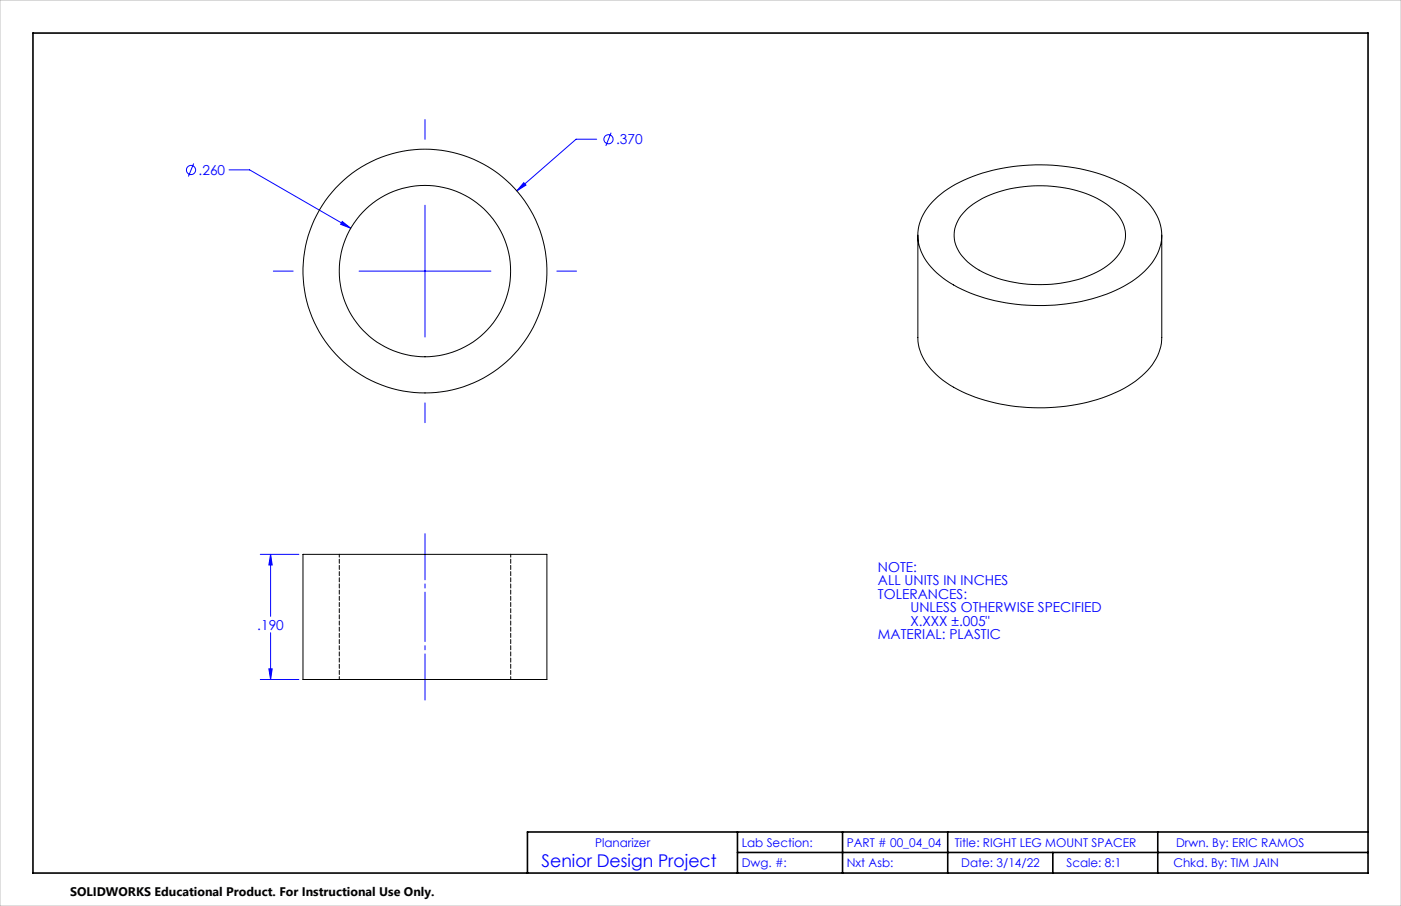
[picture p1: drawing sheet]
<svg xmlns="http://www.w3.org/2000/svg" width="432mm" height="279mm" viewBox="0 0 432 279" stroke-linecap="round" stroke-linejoin="round" font-family="sans-serif">
<g fill="none" stroke="#00f" stroke-width=".31">
<path d="M131 36.9v6.1M59.7 50.4l-1.6 4M70.6 52.4h6.3l31.2 18M161.4 56.3l.7 .8-2.8 1.8zM183.9 42.9h-6.3l-18.3 16M188.3 40.9l-1.6 4.1M105.5 68.3l2.6 2.1-3.1-1.2zM131 63.3v40.6M84.2 83.6h6.1M110.7 83.6h40.6M171.6 83.6h6.1M131 124.2v6.2"/>
<path d="M80.2 171h11.9M83.4 171l.5 3.2h-1zM83.4 171v19.1M83.4 195.1v14.4M80.2 209.5h11.9M82.9 206.3h1l-.5 3.2z"/>
<circle cx="58.9" cy="52.4" r="1.41"/>
<circle cx="187.5" cy="43" r="1.41"/>
</g>
<path d="M131 215.9v-51.3" fill="none" stroke="#00f" stroke-width=".31" stroke-dasharray="15.2 1.3 1.3 1.3" stroke-dashoffset="1"/>
<path d="M10.2 10.2h411.4v259h-411.4zM227.3 256.6v12.6M259.7 256.6v12.6M292.1 256.6v12.6M356.8 256.6v12.6M421.6 256.6h-259v12.6M227.3 262.9h194.3M324.5 262.9v6.3" fill="none" stroke="#000" stroke-width=".5"/>
<path d="M0 0h431.8v279.4h-431.8z" fill="none" stroke="#c0c0c0" stroke-width=".31"/>
<path d="M105.5 68.3l-.5 .9 3.1 1.2zM161.4 56.3l-2.1 2.6 2.8-1.8zM83.4 171l.5 3.2h-1zM82.9 206.3h1l-.5 3.2z" fill="#00f"/>
<g fill="none" stroke="#000" stroke-width=".31">
<path d="M282.9 72.5v31.6a16.2 16.2 0 0 0 6.6 12.3 46.2 46.2 0 0 0 25.4 9.1 56.6 56.6 0 0 0 32.8-6.4 19.8 19.8 0 0 0 10.3-13.3l.1-33.3M287.3 62.3a39.3 39.3 0 0 1 21.8-10.4 58.8 58.8 0 0 1 38 5.3 22.3 22.3 0 0 1 10.3 11.2 14.4 14.4 0 0 1-4.6 15.2 42.8 42.8 0 0 1-24.3 10.1 56.7 56.7 0 0 1-35.8-6.5 19.2 19.2 0 0 1-9.8-13.4 14.9 14.9 0 0 1 4.4-11.5zM297.5 65a32.1 32.1 0 0 1 20.8-7.7 36.8 36.8 0 0 1 23.6 6.3 10.8 10.8 0 0 1 4.5 11.8 17.5 17.5 0 0 1-10.5 9.5 41.8 41.8 0 0 1-34.1-1.6 14.4 14.4 0 0 1-7.7-9.5 10.3 10.3 0 0 1 3.4-8.8zM93.4 171h75.2v38.5h-75.2z"/>
<circle cx="131" cy="83.6" r="37.6"/>
<circle cx="131" cy="83.6" r="26.4"/>
</g>
<path d="M104.6 170.9v38.6M157.4 209.5v-38.6" fill="none" stroke="#000" stroke-width=".31" stroke-dasharray="1.3 .6" stroke-dashoffset=".4"/>
<text font-size="5.4" fill="#00f" x="166.9" y="267.5">Senior Design Project</text>
<g font-size="4.2" fill="#00f">
<text x="189.9" y="44.5">.370</text>
<text x="61.2" y="54">.260</text>
<text x="270.6" y="176.3">NOTE:</text>
<text x="270.6" y="180.4">ALL UNITS IN INCHES</text>
<text x="270.6" y="184.6">TOLERANCES:</text>
<text x="280.6" y="188.8">UNLESS OTHERWISE SPECIFIED</text>
<text x="79.3" y="194.2">.190</text>
<text x="270.6" y="197.1">MATERIAL: PLASTIC</text>
<text x="280.6" y="192.9">X.XXX ±.005&quot;</text>
</g>
<text font-size="3.8" x="21.6" y="276.3">SOLIDWORKS Educational Product. For Instructional Use Only.</text>
<g font-size="3.7" fill="#00f">
<text x="183.4" y="261.3">Planarizer</text>
<text x="228.6" y="261.1">Lab Section:</text>
<text x="261" y="261.1">PART # 00_04_04</text>
<text x="294.3" y="261.1">Title: RIGHT LEG MOUNT SPACER</text>
<text x="362.5" y="261.1">Drwn. By: ERIC RAMOS</text>
<text x="228.6" y="267.5">Dwg. #:</text>
<text x="261" y="267.5">Nxt Asb:</text>
<text x="296.2" y="267.5">Date: 3/14/22</text>
<text x="328.7" y="267.5">Scale: 8:1</text>
<text x="361.6" y="267.5">Chkd. By: TIM JAIN</text>
</g>
</svg>
